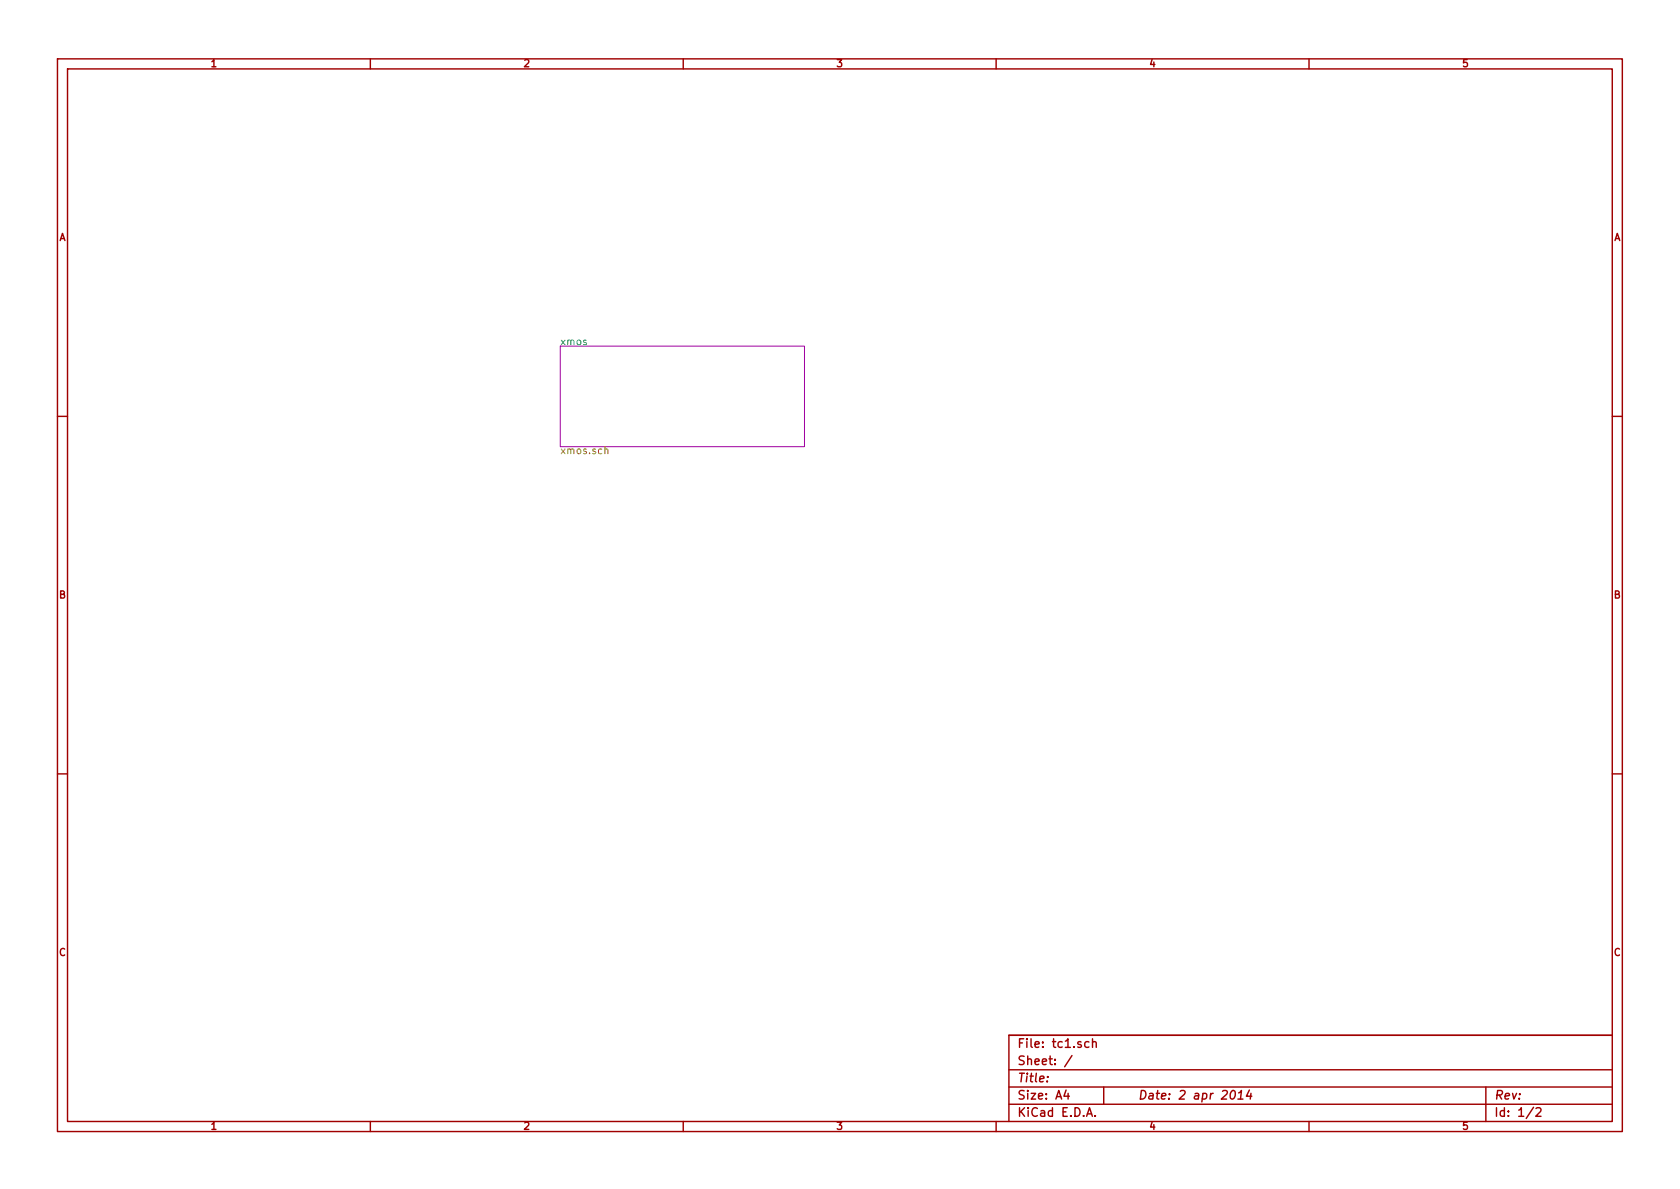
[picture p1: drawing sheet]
<svg xmlns="http://www.w3.org/2000/svg" width="297mm" height="210mm" viewBox="0 0 297 210" stroke-linecap="round" stroke-linejoin="round" font-family="sans-serif">
<g fill="none" stroke="#a00000" stroke-width=".25">
<path d="M10.2 10.4h276.6v189.7h-276.6zM11.9 12.2h273.2v186.1h-273.2zM65.5 10.4v1.8M120.8 10.4v1.8M176.1 10.4v1.8M231.4 10.4v1.8M10.2 73.6h1.7M285.1 73.6h1.7M10.2 136.8h1.7M285.1 136.8h1.7M65.5 198.3v1.8M120.8 198.3v1.8"/>
<path d="M176.1 198.3v1.8M178.4 189.2h106.7M178.4 195.3h106.7M178.4 192.2h106.7M185.2 190.4v.1M188.5 192.8l-.4 1h1M188.8 193.3v1.1M189.5 186.7l-1.3 1.9M192.1 197.4l.5-1.5 .5 1.5M192.3 197h.7M192.5 184.3a.48 .48 0 0 0-.6 0v.8l.2 .1 .4-.1M193.2 184.3a.36 .36 0 0 1 .6 .1v.8"/>
<path d="M193.2 183.7v1.5M193.6 197.3v.1M195.1 192.2v3.1M217.8 193l.3-.2a.88 .88 0 0 1-.3 1.6l-.3-.3a1.19 1.19 0 0 1 .3-1.1zM218.9 194.4h.9M219 193.3l.5-.5-.2 1.6M220.9 192.8l-.5 1h.9M221.2 193.3l-.1 1.1M231.4 198.3v1.8M262.7 192.2v6.1M271.1 195.8l-1.3 2M271.6 196l.2-.1h.4l.2 .1 .1 .3-.1 .2-.9 .9h1"/>
<path d="M285.1 183.1h-106.7v15.2"/>
</g>
<path d="M99.1 61.2h43.1v17.8h-43.1z" fill="none" stroke="#a000a0" stroke-width=".18"/>
<path d="M107 79.5l.1-.1h.3l.1 .8" fill="none" stroke="#808000" stroke-width=".18"/>
<g font-size="2.1" fill="#a00000">
<text x="179.9" y="185.4">File: tc1.sch</text>
<text x="179.9" y="191.5">Title:</text>
<text x="179.9" y="188.4">Sheet: /</text>
<text x="179.9" y="197.6">KiCad E.D.A.</text>
<text x="179.9" y="194.5">Size: A4</text>
<text x="201.2" y="194.5">Date: 2 apr 2014</text>
<text x="264.2" y="194.5">Rev:</text>
<text x="264.2" y="197.6">Id: 1/2</text>
</g>
<g font-size="1.8" fill="#a00000">
<text x="37.3" y="11.9">1</text>
<text x="92.7" y="11.9">2</text>
<text x="148" y="11.9">3</text>
<text x="203.3" y="11.9">4</text>
<text x="258.6" y="11.9">5</text>
<text x="10.4" y="42.7">A</text>
<text x="285.3" y="42.7">A</text>
<text x="10.4" y="105.9">B</text>
<text x="285.3" y="105.9">B</text>
<text x="10.4" y="169.1">C</text>
<text x="285.3" y="169.1">C</text>
<text x="37.3" y="199.8">1</text>
<text x="92.7" y="199.8">2</text>
<text x="148" y="199.8">3</text>
<text x="203.3" y="199.8">4</text>
<text x="258.6" y="199.8">5</text>
</g>
<text font-size="1.8" fill="#00a0a0" x="99.1" y="61.1">xmos</text>
<text font-size="1.8" fill="#808000" x="99.1" y="80.4">xmos.sch</text>
</svg>
